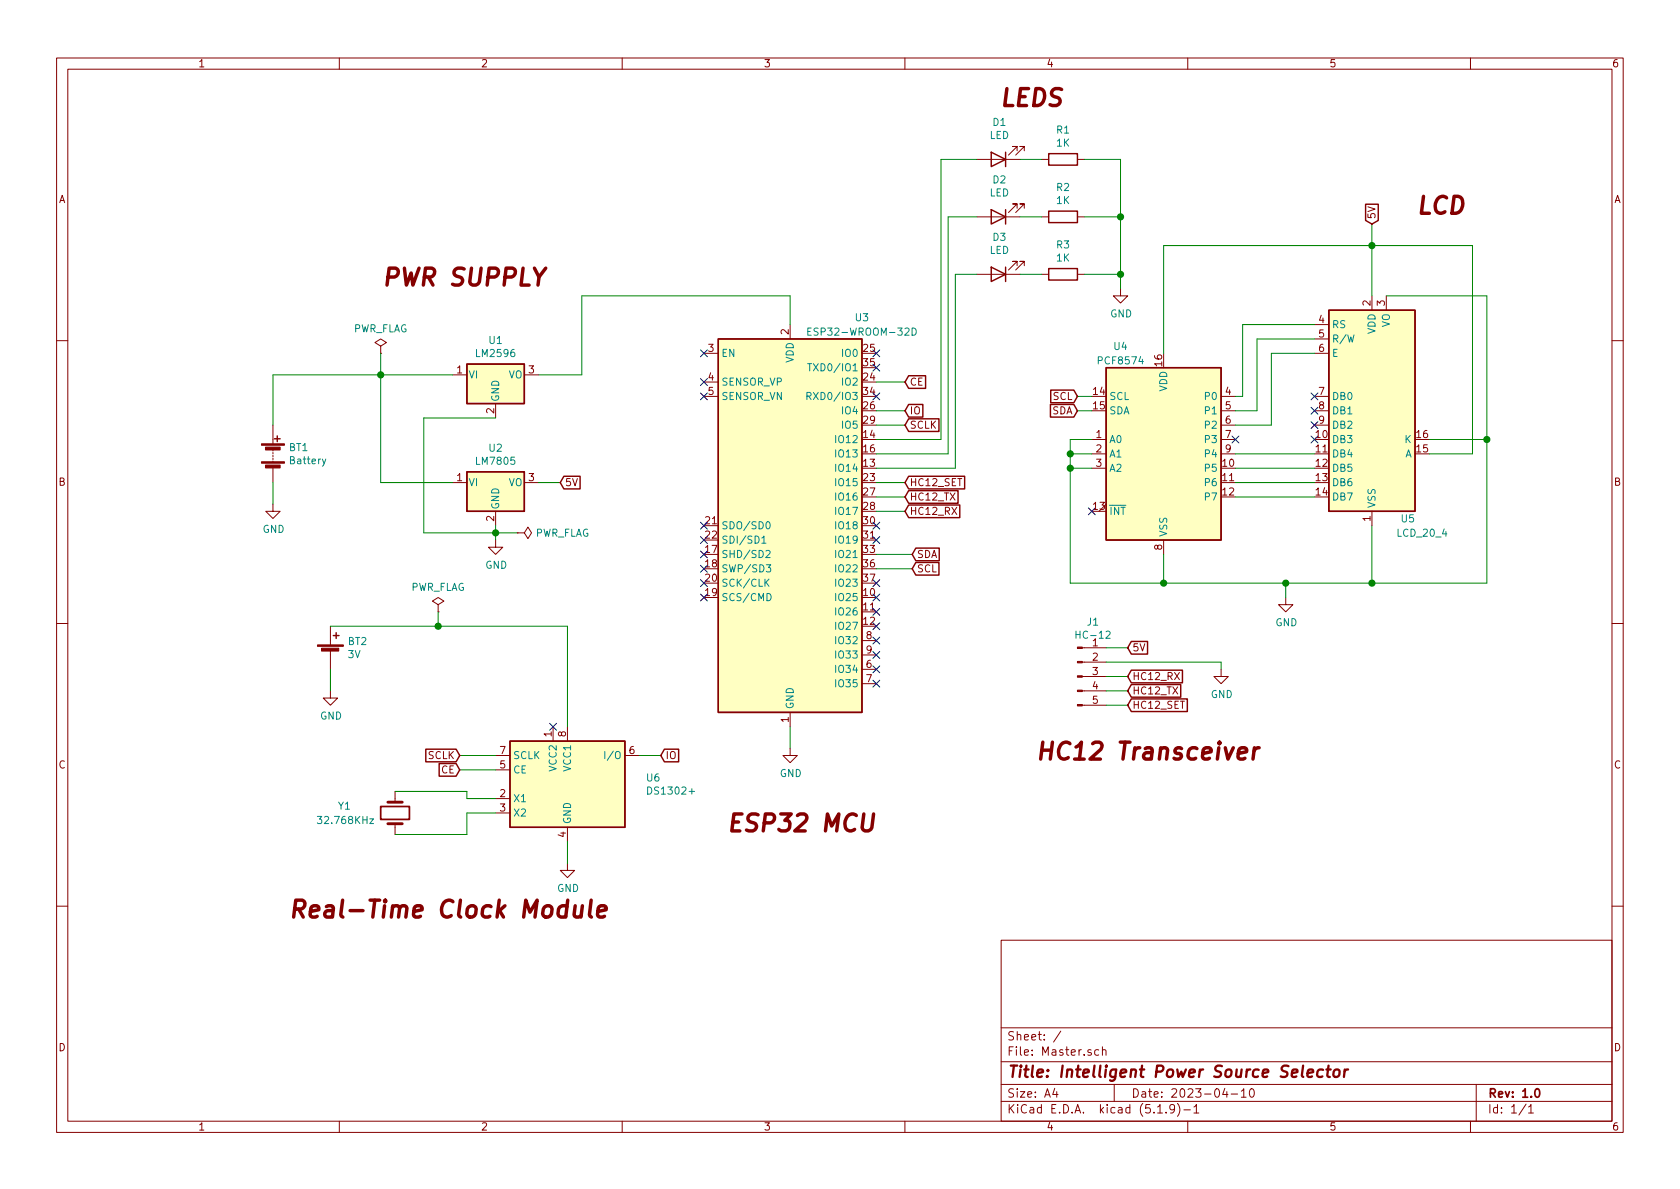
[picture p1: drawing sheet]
EESchema Schematic File Version 4
EELAYER 30 0
EELAYER END
$Descr A4 11693 8268
encoding utf-8
Sheet 1 1
Title "Intelligent Power Source Selector"
Date "2023-04-10"
Rev "1.0"
Comp ""
Comment1 ""
Comment2 ""
Comment3 ""
Comment4 ""
$EndDescr
Connection ~ 7800 1900
Wire Wire Line
	7800 1900 7800 2000
$Comp
L power:GND #PWR?
U 1 1
P 7800 2000
F 0 "#PWR?" H 7800 1750 50  0001 C CNN
F 1 "GND" H 7805 1827 50  0000 C CNN
F 2 "" H 7800 2000 50  0001 C CNN
F 3 "" H 7800 2000 50  0001 C CNN
	1    7800 2000
	1    0    0    -1  
$EndComp
Text Notes 6950 750  0    118  Italic 24
LEDS
Wire Wire Line
	7800 1100 7800 1500
Wire Wire Line
	7800 1500 7800 1900
Connection ~ 7800 1500
Wire Wire Line
	7550 1500 7800 1500
Wire Wire Line
	7550 1900 7800 1900
Wire Wire Line
	7550 1100 7800 1100
Wire Wire Line
	7100 1100 7250 1100
Wire Wire Line
	7100 1500 7250 1500
Wire Wire Line
	7100 1900 7250 1900
$Comp
L Device:R R3
U 1 1
P 7400 1900
F 0 "R3" V 7193 1900 50  0000 C CNN
F 1 "1K" V 7284 1900 50  0000 C CNN
F 2 "" V 7330 1900 50  0001 C CNN
F 3 "~" H 7400 1900 50  0001 C CNN
	1    7400 1900
	0    1    1    0   
$EndComp
$Comp
L Device:R R2
U 1 1
P 7400 1500
F 0 "R2" V 7193 1500 50  0000 C CNN
F 1 "1K" V 7284 1500 50  0000 C CNN
F 2 "" V 7330 1500 50  0001 C CNN
F 3 "~" H 7400 1500 50  0001 C CNN
	1    7400 1500
	0    1    1    0   
$EndComp
$Comp
L Device:R R1
U 1 1
P 7400 1100
F 0 "R1" V 7193 1100 50  0000 C CNN
F 1 "1K" V 7284 1100 50  0000 C CNN
F 2 "" V 7330 1100 50  0001 C CNN
F 3 "~" H 7400 1100 50  0001 C CNN
	1    7400 1100
	0    1    1    0   
$EndComp
$Comp
L Device:LED D3
U 1 1
P 6950 1900
F 0 "D3" H 6943 1645 50  0000 C CNN
F 1 "LED" H 6943 1736 50  0000 C CNN
F 2 "" H 6950 1900 50  0001 C CNN
F 3 "~" H 6950 1900 50  0001 C CNN
	1    6950 1900
	-1   0    0    1   
$EndComp
$Comp
L Device:LED D1
U 1 1
P 6950 1100
F 0 "D1" H 6943 845 50  0000 C CNN
F 1 "LED" H 6943 936 50  0000 C CNN
F 2 "" H 6950 1100 50  0001 C CNN
F 3 "~" H 6950 1100 50  0001 C CNN
	1    6950 1100
	-1   0    0    1   
$EndComp
$Comp
L Device:LED D2
U 1 1
P 6950 1500
F 0 "D2" H 6943 1245 50  0000 C CNN
F 1 "LED" H 6943 1336 50  0000 C CNN
F 2 "" H 6950 1500 50  0001 C CNN
F 3 "~" H 6950 1500 50  0001 C CNN
	1    6950 1500
	-1   0    0    1   
$EndComp
Wire Wire Line
	3050 4350 3950 4350
Connection ~ 3050 4350
Wire Wire Line
	3050 4250 3050 4350
$Comp
L power:PWR_FLAG #FLG0102
U 1 1
P 3050 4250
F 0 "#FLG0102" H 3050 4325 50  0001 C CNN
F 1 "PWR_FLAG" H 3050 4423 50  0000 C CNN
F 2 "" H 3050 4250 50  0001 C CNN
F 3 "~" H 3050 4250 50  0001 C CNN
	1    3050 4250
	1    0    0    -1  
$EndComp
Wire Wire Line
	3950 4350 3950 5050
Wire Wire Line
	2300 4350 3050 4350
Wire Wire Line
	2300 4800 2300 4650
$Comp
L power:GND #PWR06
U 1 1
P 2300 4800
F 0 "#PWR06" H 2300 4550 50  0001 C CNN
F 1 "GND" H 2305 4627 50  0000 C CNN
F 2 "" H 2300 4800 50  0001 C CNN
F 3 "" H 2300 4800 50  0001 C CNN
	1    2300 4800
	1    0    0    -1  
$EndComp
$Comp
L Device:Battery_Cell BT2
U 1 1
P 2300 4550
F 0 "BT2" H 2418 4646 50  0000 L CNN
F 1 "3V" H 2418 4555 50  0000 L CNN
F 2 "" V 2300 4610 50  0001 C CNN
F 3 "~" V 2300 4610 50  0001 C CNN
	1    2300 4550
	1    0    0    -1  
$EndComp
Wire Wire Line
	6300 2650 6100 2650
Text GLabel 6300 2650 2    50   Input ~ 0
CE
Wire Wire Line
	6300 2850 6100 2850
Text GLabel 6300 2850 2    50   Input ~ 0
IO
Wire Wire Line
	6300 2950 6100 2950
Text GLabel 6300 2950 2    50   Input ~ 0
SCLK
Text Notes 2000 6400 0    118  Italic 24
Real-Time Clock Module
NoConn ~ 3850 5050
Wire Wire Line
	4600 5250 4450 5250
Text GLabel 4600 5250 2    50   Input ~ 0
IO
Wire Wire Line
	3200 5350 3450 5350
Text GLabel 3200 5350 0    50   Input ~ 0
CE
Wire Wire Line
	3200 5250 3450 5250
Text GLabel 3200 5250 0    50   Input ~ 0
SCLK
Wire Wire Line
	3950 6000 3950 5850
$Comp
L power:GND #PWR07
U 1 1
P 3950 6000
F 0 "#PWR07" H 3950 5750 50  0001 C CNN
F 1 "GND" H 3955 5827 50  0000 C CNN
F 2 "" H 3950 6000 50  0001 C CNN
F 3 "" H 3950 6000 50  0001 C CNN
	1    3950 6000
	1    0    0    -1  
$EndComp
Wire Wire Line
	3250 5650 3450 5650
Wire Wire Line
	3250 5800 3250 5650
Wire Wire Line
	2750 5800 3250 5800
Wire Wire Line
	3250 5550 3450 5550
Wire Wire Line
	3250 5500 3250 5550
Wire Wire Line
	2750 5500 3250 5500
$Comp
L Device:Crystal Y1
U 1 1
P 2750 5650
F 0 "Y1" V 2700 5250 50  0000 L CNN
F 1 "32.768KHz" V 2800 5100 50  0000 L CNN
F 2 "" H 2750 5650 50  0001 C CNN
F 3 "~" H 2750 5650 50  0001 C CNN
	1    2750 5650
	0    1    1    0   
$EndComp
$Comp
L Timer_RTC:DS1302+ U6
U 1 1
P 3950 5450
F 0 "U6" H 4494 5496 50  0000 L CNN
F 1 "DS1302+" H 4494 5405 50  0000 L CNN
F 2 "Package_DIP:DIP-8_W7.62mm" H 3950 4950 50  0001 C CNN
F 3 "https://datasheets.maximintegrated.com/en/ds/DS1302.pdf" H 3950 5250 50  0001 C CNN
	1    3950 5450
	1    0    0    -1  
$EndComp
Text Notes 7200 5300 0    118  Italic 24
HC12 Transceiver
Text Notes 9850 1500 0    118  Italic 24
LCD
Text Notes 5050 5800 0    118  Italic 24
ESP32 MCU
Text Notes 2650 2000 0    118  Italic 24
PWR SUPPLY
Wire Wire Line
	9550 1550 9550 1700
Text GLabel 9550 1550 1    50   Input ~ 0
5V
Wire Wire Line
	3600 3700 3450 3700
$Comp
L power:PWR_FLAG #FLG0101
U 1 1
P 3600 3700
F 0 "#FLG0101" H 3600 3775 50  0001 C CNN
F 1 "PWR_FLAG" V 3600 3828 50  0000 L CNN
F 2 "" H 3600 3700 50  0001 C CNN
F 3 "~" H 3600 3700 50  0001 C CNN
	1    3600 3700
	0    1    1    0   
$EndComp
Connection ~ 10350 3050
Wire Wire Line
	10350 2050 10350 3050
Wire Wire Line
	9650 2050 10350 2050
Connection ~ 9550 4050
Wire Wire Line
	10350 4050 9550 4050
Wire Wire Line
	10350 3050 10350 4050
Wire Wire Line
	9950 3050 10350 3050
Connection ~ 9550 1700
Wire Wire Line
	10250 1700 9550 1700
Wire Wire Line
	10250 3150 10250 1700
Wire Wire Line
	9950 3150 10250 3150
Wire Wire Line
	9550 1700 9550 2050
Wire Wire Line
	8100 1700 9550 1700
Wire Wire Line
	8100 2450 8100 1700
Connection ~ 8100 4050
Wire Wire Line
	7450 3250 7450 4050
Connection ~ 7450 3250
Wire Wire Line
	7450 4050 8100 4050
Wire Wire Line
	8100 4050 8100 3850
Wire Wire Line
	7450 3150 7450 3250
Connection ~ 7450 3150
Wire Wire Line
	7600 3150 7450 3150
Wire Wire Line
	7450 3250 7600 3250
Wire Wire Line
	7450 3050 7450 3150
Wire Wire Line
	7600 3050 7450 3050
Wire Wire Line
	7500 2850 7600 2850
Text GLabel 7500 2850 0    50   Input ~ 0
SDA
Wire Wire Line
	7500 2750 7600 2750
Text GLabel 7500 2750 0    50   Input ~ 0
SCL
NoConn ~ 9150 3050
NoConn ~ 9150 2950
NoConn ~ 9150 2850
NoConn ~ 9150 2750
NoConn ~ 8600 3050
Wire Wire Line
	8850 2450 9150 2450
Wire Wire Line
	8850 2950 8850 2450
Wire Wire Line
	8600 2950 8850 2950
Wire Wire Line
	8750 2350 9150 2350
Wire Wire Line
	8750 2850 8750 2350
Wire Wire Line
	8600 2850 8750 2850
Wire Wire Line
	8650 2250 9150 2250
Wire Wire Line
	8650 2750 8650 2250
Wire Wire Line
	8600 2750 8650 2750
NoConn ~ 7600 3550
Wire Wire Line
	8950 4050 8100 4050
Connection ~ 8950 4050
Wire Wire Line
	8950 4150 8950 4050
$Comp
L power:GND #PWR04
U 1 1
P 8950 4150
F 0 "#PWR04" H 8950 3900 50  0001 C CNN
F 1 "GND" H 8955 3977 50  0000 C CNN
F 2 "" H 8950 4150 50  0001 C CNN
F 3 "" H 8950 4150 50  0001 C CNN
	1    8950 4150
	1    0    0    -1  
$EndComp
Wire Wire Line
	9550 4050 8950 4050
Wire Wire Line
	9550 3650 9550 4050
Wire Wire Line
	8600 3450 9150 3450
Wire Wire Line
	8600 3350 9150 3350
Wire Wire Line
	8600 3250 9150 3250
Wire Wire Line
	8600 3150 9150 3150
$Comp
L Interface_Expansion:PCF8574 U4
U 1 1
P 8100 3150
F 0 "U4" H 7800 3900 50  0000 C CNN
F 1 "PCF8574" H 7800 3800 50  0000 C CNN
F 2 "" H 8100 3150 50  0001 C CNN
F 3 "http://www.nxp.com/documents/data_sheet/PCF8574_PCF8574A.pdf" H 8100 3150 50  0001 C CNN
	1    8100 3150
	1    0    0    -1  
$EndComp
Wire Wire Line
	2650 2450 2650 2600
$Comp
L power:PWR_FLAG #FLG01
U 1 1
P 2650 2450
F 0 "#FLG01" H 2650 2525 50  0001 C CNN
F 1 "PWR_FLAG" H 2650 2623 50  0000 C CNN
F 2 "" H 2650 2450 50  0001 C CNN
F 3 "~" H 2650 2450 50  0001 C CNN
	1    2650 2450
	1    0    0    -1  
$EndComp
NoConn ~ 6100 4750
NoConn ~ 6100 4650
NoConn ~ 6100 4550
NoConn ~ 6100 4450
NoConn ~ 6100 4350
NoConn ~ 6100 4250
NoConn ~ 6100 4150
NoConn ~ 6100 4050
NoConn ~ 6100 3750
NoConn ~ 6100 3650
Wire Wire Line
	6350 3950 6100 3950
Text GLabel 6350 3950 2    50   Input ~ 0
SCL
Wire Wire Line
	6350 3850 6100 3850
Text GLabel 6350 3850 2    50   Input ~ 0
SDA
Wire Wire Line
	6300 3350 6100 3350
Text GLabel 6300 3350 2    50   Input ~ 0
HC12_SET
Wire Wire Line
	6300 3550 6100 3550
Text GLabel 6300 3550 2    50   Input ~ 0
HC12_RX
Wire Wire Line
	6300 3450 6100 3450
Text GLabel 6300 3450 2    50   Input ~ 0
HC12_TX
NoConn ~ 6100 2750
NoConn ~ 6100 2550
NoConn ~ 6100 2450
NoConn ~ 4900 4150
NoConn ~ 4900 4050
NoConn ~ 4900 3950
NoConn ~ 4900 3850
NoConn ~ 4900 3750
NoConn ~ 4900 3650
NoConn ~ 4900 2750
NoConn ~ 4900 2650
NoConn ~ 4900 2450
Wire Wire Line
	1900 3350 1900 3500
$Comp
L power:GND #PWR01
U 1 1
P 1900 3500
F 0 "#PWR01" H 1900 3250 50  0001 C CNN
F 1 "GND" H 1905 3327 50  0000 C CNN
F 2 "" H 1900 3500 50  0001 C CNN
F 3 "" H 1900 3500 50  0001 C CNN
	1    1900 3500
	1    0    0    -1  
$EndComp
Wire Wire Line
	3450 3700 3450 3650
Connection ~ 3450 3700
Wire Wire Line
	2950 3700 3450 3700
Wire Wire Line
	2950 2900 2950 3700
Wire Wire Line
	3450 2900 2950 2900
Wire Wire Line
	3450 3750 3450 3700
$Comp
L power:GND #PWR02
U 1 1
P 3450 3750
F 0 "#PWR02" H 3450 3500 50  0001 C CNN
F 1 "GND" H 3455 3577 50  0000 C CNN
F 2 "" H 3450 3750 50  0001 C CNN
F 3 "" H 3450 3750 50  0001 C CNN
	1    3450 3750
	1    0    0    -1  
$EndComp
Wire Wire Line
	5500 5200 5500 5050
$Comp
L power:GND #PWR03
U 1 1
P 5500 5200
F 0 "#PWR03" H 5500 4950 50  0001 C CNN
F 1 "GND" H 5505 5027 50  0000 C CNN
F 2 "" H 5500 5200 50  0001 C CNN
F 3 "" H 5500 5200 50  0001 C CNN
	1    5500 5200
	1    0    0    -1  
$EndComp
Wire Wire Line
	8500 4600 8500 4650
Wire Wire Line
	7700 4600 8500 4600
$Comp
L power:GND #PWR05
U 1 1
P 8500 4650
F 0 "#PWR05" H 8500 4400 50  0001 C CNN
F 1 "GND" H 8505 4477 50  0000 C CNN
F 2 "" H 8500 4650 50  0001 C CNN
F 3 "" H 8500 4650 50  0001 C CNN
	1    8500 4650
	1    0    0    -1  
$EndComp
Wire Wire Line
	7850 4900 7700 4900
Text GLabel 7850 4900 2    50   Input ~ 0
HC12_SET
Wire Wire Line
	7850 4800 7700 4800
Text GLabel 7850 4800 2    50   Input ~ 0
HC12_TX
Wire Wire Line
	7850 4700 7700 4700
Text GLabel 7850 4700 2    50   Input ~ 0
HC12_RX
Wire Wire Line
	7850 4500 7700 4500
Text GLabel 7850 4500 2    50   Input ~ 0
5V
Wire Wire Line
	3900 3350 3750 3350
Text GLabel 3900 3350 2    50   Input ~ 0
5V
Wire Wire Line
	5500 2050 5500 2250
Wire Wire Line
	4050 2050 5500 2050
Wire Wire Line
	4050 2600 4050 2050
Wire Wire Line
	3750 2600 4050 2600
Wire Wire Line
	2650 2600 3150 2600
Connection ~ 2650 2600
Wire Wire Line
	2650 3350 2650 2600
Wire Wire Line
	3150 3350 2650 3350
Wire Wire Line
	1900 2600 2650 2600
Wire Wire Line
	1900 2950 1900 2600
$Comp
L Regulator_Linear:LM7805_TO220 U2
U 1 1
P 3450 3350
F 0 "U2" H 3450 3592 50  0000 C CNN
F 1 "LM7805" H 3450 3501 50  0000 C CNN
F 2 "Package_TO_SOT_THT:TO-220-3_Vertical" H 3450 3575 50  0001 C CIN
F 3 "https://www.onsemi.cn/PowerSolutions/document/MC7800-D.PDF" H 3450 3300 50  0001 C CNN
	1    3450 3350
	1    0    0    -1  
$EndComp
$Comp
L Connector:Conn_01x05_Male J1
U 1 1
P 7500 4700
F 0 "J1" H 7608 5081 50  0000 C CNN
F 1 "HC-12" H 7608 4990 50  0000 C CNN
F 2 "" H 7500 4700 50  0001 C CNN
F 3 "~" H 7500 4700 50  0001 C CNN
	1    7500 4700
	1    0    0    -1  
$EndComp
$Comp
L Display_Character:NHD-0420H1Z U5
U 1 1
P 9550 2850
F 0 "U5" H 9800 2100 50  0000 C CNN
F 1 "LCD_20_4" H 9900 2000 50  0000 C CNN
F 2 "Display:NHD-0420H1Z" H 9550 1950 50  0001 C CNN
F 3 "http://www.newhavendisplay.com/specs/NHD-0420H1Z-FSW-GBW-33V3.pdf" H 9650 2750 50  0001 C CNN
	1    9550 2850
	1    0    0    -1  
$EndComp
$Comp
L Device:Battery BT1
U 1 1
P 1900 3150
F 0 "BT1" H 2008 3196 50  0000 L CNN
F 1 "Battery" H 2008 3105 50  0000 L CNN
F 2 "" V 1900 3210 50  0001 C CNN
F 3 "~" V 1900 3210 50  0001 C CNN
	1    1900 3150
	1    0    0    -1  
$EndComp
$Comp
L Regulator_Linear:LM7805_TO220 U1
U 1 1
P 3450 2600
F 0 "U1" H 3450 2842 50  0000 C CNN
F 1 "LM2596" H 3450 2751 50  0000 C CNN
F 2 "Package_TO_SOT_THT:TO-220-3_Vertical" H 3450 2825 50  0001 C CIN
F 3 "https://www.onsemi.cn/PowerSolutions/document/MC7800-D.PDF" H 3450 2550 50  0001 C CNN
	1    3450 2600
	1    0    0    -1  
$EndComp
$Comp
L RF_Module:ESP32-WROOM-32D U3
U 1 1
P 5500 3650
F 0 "U3" H 6000 5100 50  0000 C CNN
F 1 "ESP32-WROOM-32D" H 6000 5000 50  0000 C CNN
F 2 "RF_Module:ESP32-WROOM-32" H 5500 2150 50  0001 C CNN
F 3 "https://www.espressif.com/sites/default/files/documentation/esp32-wroom-32d_esp32-wroom-32u_datasheet_en.pdf" H 5200 3700 50  0001 C CNN
	1    5500 3650
	1    0    0    -1  
$EndComp
Wire Wire Line
	6100 3050 6550 3050
Wire Wire Line
	6550 3050 6550 1100
Wire Wire Line
	6550 1100 6800 1100
Wire Wire Line
	6100 3150 6600 3150
Wire Wire Line
	6600 3150 6600 1500
Wire Wire Line
	6600 1500 6800 1500
Wire Wire Line
	6100 3250 6650 3250
Wire Wire Line
	6650 3250 6650 1900
Wire Wire Line
	6650 1900 6800 1900
$EndSCHEMATC
